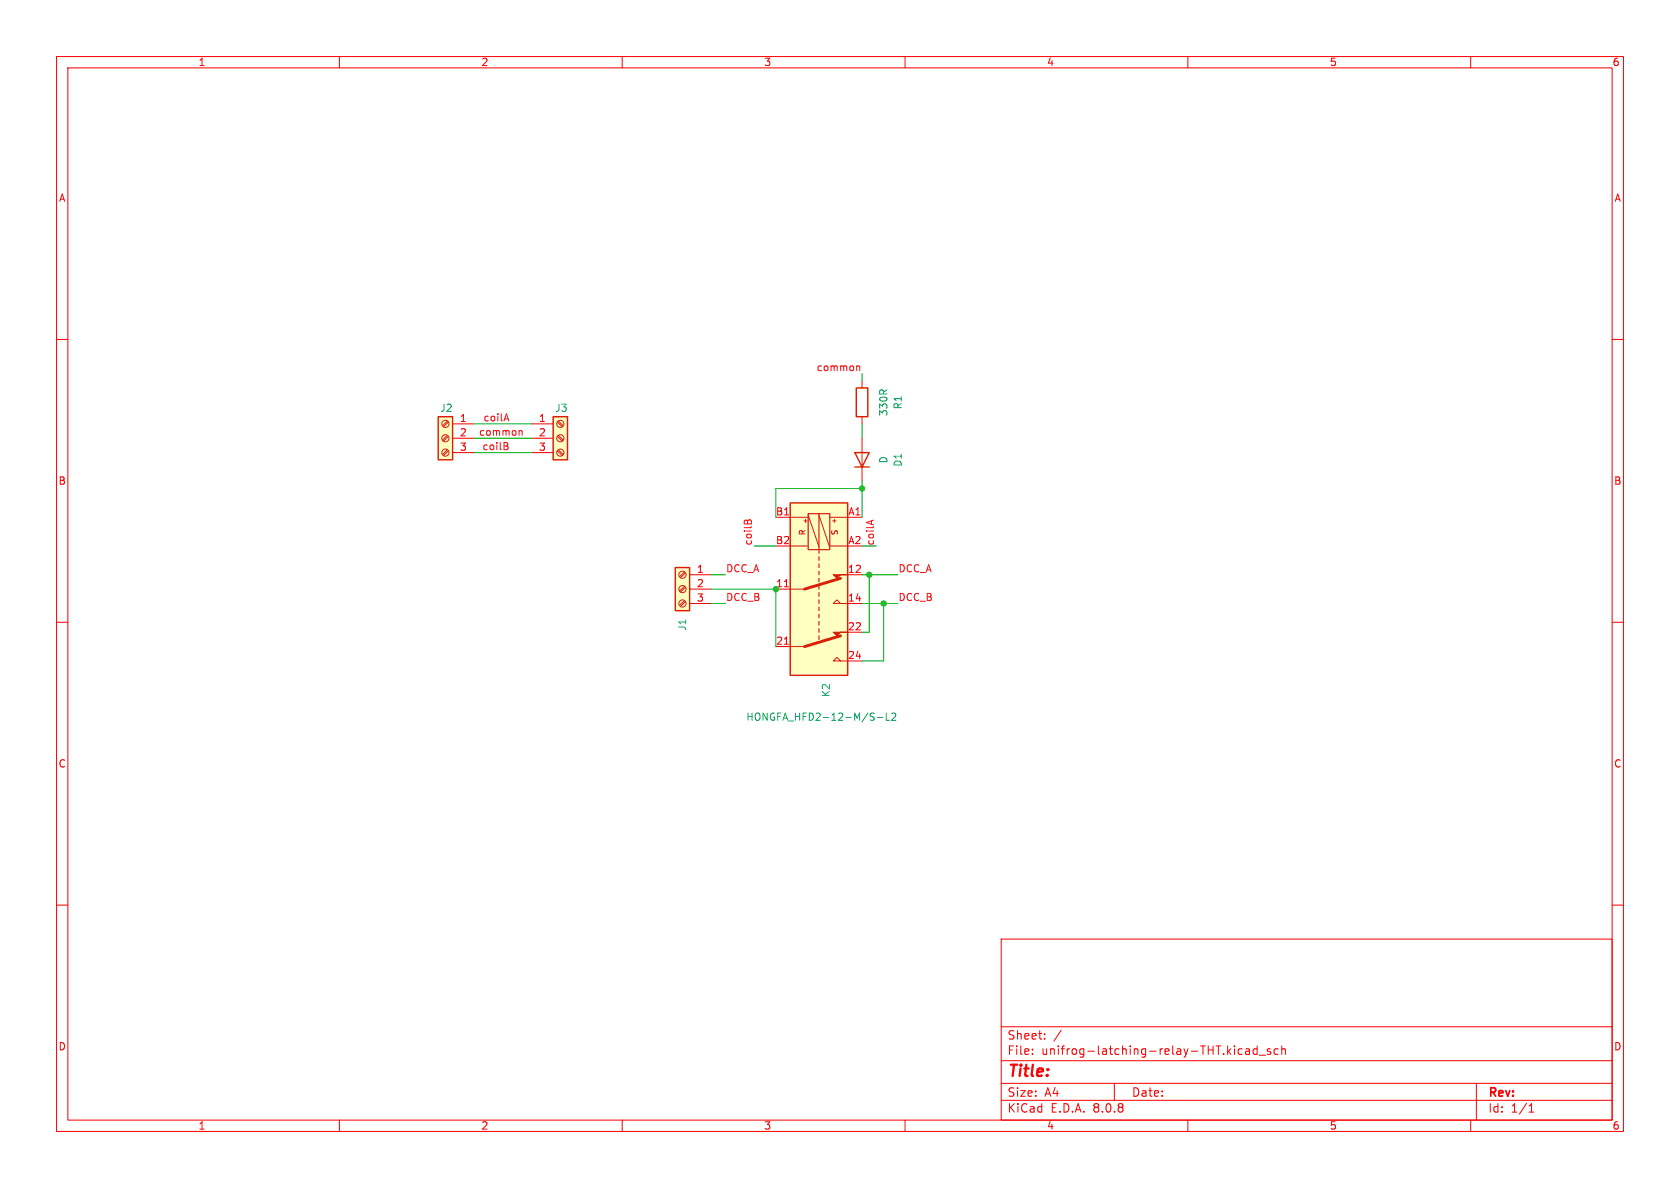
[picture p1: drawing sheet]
<svg xmlns="http://www.w3.org/2000/svg" width="297mm" height="210mm" viewBox="0 0 297 210" stroke-linecap="round" stroke-linejoin="round" font-family="sans-serif">
<g fill="none" stroke="#f90000" stroke-width=".18">
<path d="M10 10h277v190h-277zM12 12h273v186h-273zM60 10v2M110 10v2M160 10v2M210 10v2M260 10v2M10 60h2M285 60h2M10 110h2M285 110h2M10 160h2"/>
<path d="M177 166h108v32h-108zM285 160h2M60 198v2M110 198v2M160 198v2M177 194.5h108M177 191.5h108M177 187.5h108M177 181.5h108M182.5 186.3v.1M182.5 185.5v.1M184.7 183.6v.1"/>
<path d="M184.7 182.8v.1M187.6 182.1l-1.3 2M197 191.5v3M210 198v2M219.6 185.5l-.4-.1-.3 .3v.4l.1 .2h.6M220.2 185.5h.6l.1 .9M220.9 185.8h-.5a.29 .29 0 0 0-.2 .3 .29 .29 0 0 0 .2 .3l.5-.1M222.2 185.5l-.4-.1-.3 .3v.4l.2 .2h.5M222.2 184.9v1.5M222.6 186.5h1.1M224.6 185.5l-.4-.1-.2 .2 .1 .2 .5 .2v.3h-.6M226 185.5l-.5-.1-.3 .3v.4l.2 .2h.6"/>
<path d="M226.6 185.5l.2-.1 .4 .1v.9M226.6 184.9v1.5M260 198v2M261 191.5v6.5M270.3 196.6h.9M270.3 195.5l.4-.4v1.5"/>
</g>
<path d="M97.8 73.7h2.5v7.6h-2.5z" fill="#ffffc2"/>
<path d="M97.8 73.7h2.5v7.6h-2.5z" fill="none" stroke="#d72100" stroke-width=".25"/>
<g fill="none" stroke="#d72100" stroke-width=".18">
<path d="M98.5 79.7l.9 .8M98.5 77.1l.9 .9M98.5 74.6l.9 .8M98.7 79.5l.9 .8M98.7 77l.9 .8M98.7 74.4l.9 .9"/>
<circle cx="99.1" cy="74.9" r=".63"/>
<circle cx="99.1" cy="77.5" r=".63"/>
<circle cx="99.1" cy="80" r=".63"/>
</g>
<path d="M94 74.9h3.8M94 77.5h3.8M94 80h3.8" fill="none" stroke="#df0000" stroke-width=".18"/>
<path d="M119.4 100.3h2.5v7.7h-2.5z" fill="#ffffc2"/>
<path d="M151.4 68.6h2v5.1h-2zM151.1 80h2.6l-1.3 2.6zM151.1 82.6h2.6M119.4 100.3h2.5v7.7h-2.5z" fill="none" stroke="#d72100" stroke-width=".25"/>
<g fill="none" stroke="#d72100" stroke-width=".18">
<path d="M152.4 80v2.6M121 106.2l-.9 .8M121 103.6l-.9 .9M121 101.1l-.9 .8M121.2 106.3l-.9 .9M121.2 103.8l-.9 .8M121.2 101.3l-.9 .8"/>
<circle cx="120.6" cy="104.1" r=".63"/>
<circle cx="120.6" cy="106.7" r=".63"/>
<circle cx="120.6" cy="101.6" r=".63"/>
</g>
<path d="M152.4 67.3v1.3M152.4 73.7v1.2M152.4 77.5v2.5M152.4 82.6v2.5M121.9 101.6h3.8M121.9 104.1h3.8M121.9 106.7h3.8" fill="none" stroke="#df0000" stroke-width=".18"/>
<path d="M77.5 73.7h2.5v7.6h-2.5z" fill="#ffffc2"/>
<path d="M77.5 73.7h2.5v7.6h-2.5z" fill="none" stroke="#d72100" stroke-width=".25"/>
<g fill="none" stroke="#d72100" stroke-width=".18">
<path d="M79.1 79.5l-.9 .8M79.1 77l-.9 .8M79.1 74.4l-.9 .9M79.3 79.7l-.9 .8M79.3 77.1l-.9 .9M79.3 74.6l-.9 .8"/>
<circle cx="78.7" cy="77.5" r=".63"/>
<circle cx="78.7" cy="74.9" r=".63"/>
<circle cx="78.7" cy="80" r=".63"/>
</g>
<path d="M80 74.9h3.8M80 77.5h3.8M80 80h3.8" fill="none" stroke="#df0000" stroke-width=".18"/>
<path d="M139.7 88.9h10.2v30.5h-10.2z" fill="#ffffc2"/>
<g fill="#d72100" stroke="#d72100" stroke-width=".18">
<path d="M147.3 101.6h2.6h-1.3l-.6 .6z"/>
<path d="M147.3 111.8h2.6h-1.3l-.6 .6z"/>
</g>
<path d="M139.7 91.4h3.2M139.7 96.5h3.2M142.9 91.1l1.9 5.5M144.8 91.1l1.9 5.7M146.7 91.4h3.2M146.7 96.5h3.2M139.7 104.1h2.5M139.7 114.3h2.5M148.6 106.7l-.6-.7-.7 .7h2.6M148.6 116.8l-.6-.6-.7 .6h2.6" fill="none" stroke="#d72100" stroke-width=".18"/>
<path d="M139.7 88.9h10.2v30.5h-10.2z" fill="none" stroke="#d72100" stroke-width=".25"/>
<g fill="none" stroke="#d72100" stroke-width=".2">
<path d="M142.9 90.8h3.8v6.4h-3.8zM144.8 90.8v7M144.8 98.4v.7M144.8 99.7v.6M144.8 101v.6M144.8 102.2v.7M144.8 103.5v.6M144.8 104.8v.6M144.8 106v.7M144.8 107.3v.7M144.8 108.6v.6M144.8 109.9v.6"/>
<path d="M144.8 111.1v.7M144.8 112.4v.6"/>
</g>
<path d="M148.6 102.2l-6.4 1.9M148.6 112.4l-6.4 1.9" fill="none" stroke="#d72100" stroke-width=".51"/>
<path d="M137.2 91.4h2.5M149.9 91.4h2.5M137.2 104.1h2.5M137.2 114.3h2.5M149.9 101.6h2.5M149.9 106.7h2.5M149.9 111.8h2.5M149.9 116.8h2.5" fill="none" stroke="#df0000" stroke-width=".18"/>
<path d="M138.7 103.7h.7M138.7 113.9h.7" fill="none" stroke="#e70000" stroke-width=".18"/>
<path d="M154.3 126.7l.3 .3-.3 .3M154.4 126.1h.2M155.1 126.8h1M156.7 126.1v1.2h.6M157.6 126.2l.5-.1 .3 .3-.8 .9h.8" fill="none" stroke="#008e8e" stroke-width=".18"/>
<path d="M89.2 74.1h.6M89.5 73.1l.4 1.3M89.5 78.2l.3 .3-.3 .3 .3 .2v.3l-.2 .2h-.5M91.8 76.2h.4l.1 .8M151.5 64.7h.4l.1 .8M131.6 92.2l.2-.3 .4 .3 .1-.3h.3l.2 .2v.5M154.1 92.1v.6M154.4 91.9l-1.2 .5" fill="none" stroke="#f70b18" stroke-width=".18"/>
<g fill="none" stroke="#00b200" stroke-width=".18">
<path d="M83.8 74.9h10.2M83.8 77.5h10.2M152.4 66v1.3M152.4 74.9v2.6M83.8 80h10.2M133.3 96.5h3.9M152.4 86.4h-15.2v5M152.4 96.5h2.5M152.4 85.1v6.3M125.7 104.1h11.5v10.2M125.7 106.7h2.6M125.7 101.6h2.6"/>
<path d="M152.4 106.7h6.3M152.4 101.6h6.3M153.7 101.6v10.2h-1.3M156.2 106.7v10.1h-3.8"/>
</g>
<g fill="#00a400" stroke="#00a400" stroke-width=".18">
<circle cx="156.2" cy="106.7" r=".46"/>
<circle cx="152.4" cy="86.4" r=".46"/>
<circle cx="137.2" cy="104.1" r=".46"/>
<circle cx="153.7" cy="101.6" r=".46"/>
</g>
<text font-size="2.8" fill="#f90000" x="178" y="190.9">Title:</text>
<g font-size="2.1" fill="#f90000">
<text x="178" y="184">Sheet:</text>
<text x="178" y="186.7">File:</text>
<text x="184.1" y="186.7">unifrog-latching-relay-THT.kicad_sch</text>
<text x="178" y="196.9">KiCad</text>
<text x="178" y="194.1">Size:</text>
<text x="184.7" y="194.1">A4</text>
<text x="185.7" y="196.9">E.D.A.</text>
<text x="193.3" y="196.9">8.0.8</text>
<text x="200" y="194.1">Date:</text>
<text x="263" y="194.3">Rev:</text>
<text x="263" y="196.9">Id:</text>
<text x="267.1" y="196.9">1/1</text>
</g>
<g font-size="1.8" fill="#f90000">
<text x="35" y="11.9">1</text>
<text x="85" y="11.9">2</text>
<text x="135" y="11.9">3</text>
<text x="185" y="11.9">4</text>
<text x="235" y="11.9">5</text>
<text x="285" y="11.9">6</text>
<text x="10.3" y="35.9">A</text>
<text x="285.3" y="35.9">A</text>
<text x="10.3" y="85.9">B</text>
<text x="285.3" y="85.9">B</text>
<text x="10.3" y="135.9">C</text>
<text x="285.3" y="135.9">C</text>
<text x="10.3" y="185.9">D</text>
<text x="285.3" y="185.9">D</text>
<text x="35" y="199.9">1</text>
<text x="85" y="199.9">2</text>
<text x="135" y="199.9">3</text>
<text x="185" y="199.9">4</text>
<text x="235" y="199.9">5</text>
<text x="285" y="199.9">6</text>
</g>
<g font-size="1.8" fill="#f70b18">
<text x="144.3" y="65.7">common</text>
<text x="84.6" y="77.1">common</text>
<text x="85.4" y="74.6">coilA</text>
<text x="85.2" y="79.7">coilB</text>
<text x="128.3" y="101.3">DCC_A</text>
<text x="133" y="96.5" transform="rotate(-90 133 96.5)">coilB</text>
<text x="154.6" y="96.5" transform="rotate(-90 154.6 96.5)">coilA</text>
<text x="158.7" y="101.3">DCC_A</text>
<text x="128.3" y="106.3">DCC_B</text>
<text x="158.7" y="106.3">DCC_B</text>
</g>
<g font-size="1.8" fill="#00a0a0">
<text x="77.7" y="73">J2</text>
<text x="98.1" y="73">J3</text>
<text x="159.6" y="72.5" transform="rotate(-90 159.6 72.5)">R1</text>
<text x="159.6" y="82.6" transform="rotate(-90 159.6 82.6)">D1</text>
<text x="121.5" y="111.6" transform="rotate(-90 121.5 111.6)">J1</text>
<text x="146.9" y="123.3" transform="rotate(-90 146.9 123.3)">K2</text>
</g>
<g font-size="1.8" fill="#e70000">
<text x="81.2" y="74.7">1</text>
<text x="81.2" y="77.2">2</text>
<text x="95.2" y="74.7">1</text>
<text x="95.2" y="77.2">2</text>
<text x="81.2" y="79.8">3</text>
<text x="95.2" y="79.8">3</text>
<text x="137.1" y="91.2">B1</text>
<text x="149.9" y="91.2">A1</text>
<text x="123.1" y="101.3">1</text>
<text x="137.1" y="96.3">B2</text>
<text x="149.8" y="101.3">12</text>
<text x="149.9" y="96.3">A2</text>
<text x="123.1" y="103.9">2</text>
<text x="123.1" y="106.4">3</text>
<text x="137.1" y="103.9">11</text>
<text x="149.8" y="106.4">14</text>
<text x="149.8" y="111.5">22</text>
<text x="137.1" y="114">21</text>
<text x="149.8" y="116.6">24</text>
</g>
<g font-size="1.8" fill="#008e8e">
<text x="157.1" y="73.7" transform="rotate(-90 157.1 73.7)">330R</text>
<text x="157.1" y="82" transform="rotate(-90 157.1 82)">D</text>
<text x="131.8" y="127.6">HONGFA_HFD2-12-M/S-L2</text>
</g>
<g font-size="1.4" fill="#d72100">
<text x="142.6" y="94.7" transform="rotate(-90 142.6 94.7)">R</text>
<text x="148.3" y="94.7" transform="rotate(-90 148.3 94.7)">S</text>
</g>
<g font-size="1.1" fill="#d72100">
<text x="143" y="92.7" transform="rotate(-90 143 92.7)">+</text>
<text x="148.1" y="92.7" transform="rotate(-90 148.1 92.7)">+</text>
</g>
</svg>
